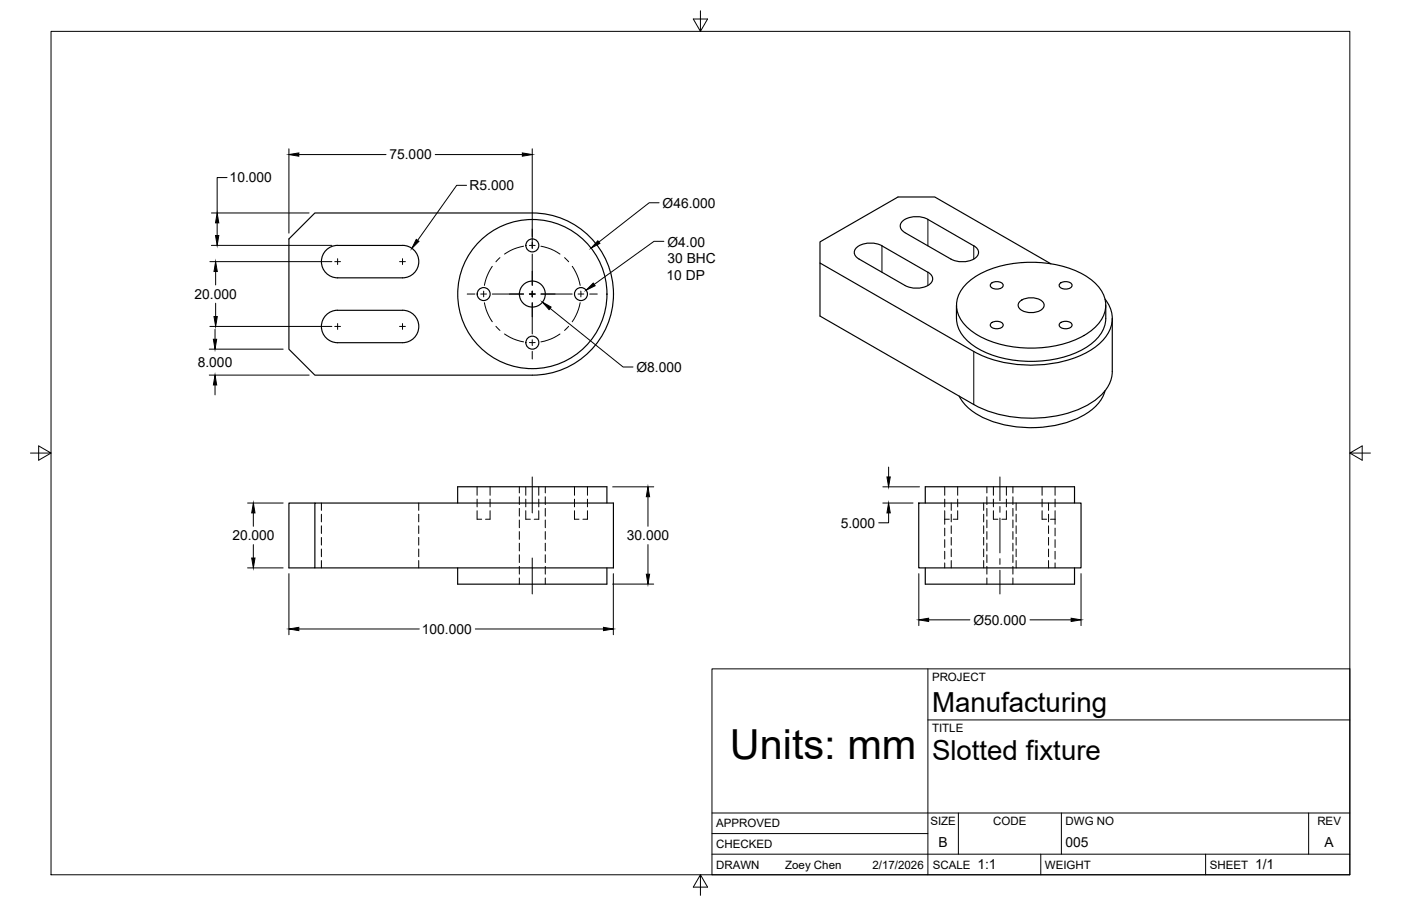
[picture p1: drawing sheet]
<svg xmlns="http://www.w3.org/2000/svg" width="432mm" height="279mm" viewBox="0 0 432 279" stroke-linecap="round" stroke-linejoin="round" font-family="sans-serif">
<!-- layer: Hidden -->
<g fill="none" stroke="#000" stroke-width=".31">
<path d="M99.1 155.1v2.3M99.1 158.6v2.4M129.1 155.1v2.3M129.1 158.6v2.4M147 157.5v2.6h1.5M147 150.1v2.6M147 153.9v2.4M151 157.5v2.6h-1.4M151 150.1v2.6M151 153.9v2.4M160.1 150.1v1.9M160.1 153.2v2.4"/>
<path d="M160.1 156.8v2.4M162.1 157.5v2.6h1.4M162.1 150.1v2.6M162.1 153.9v2.4M166.1 157.5v2.6h-1.4M166.1 150.1v2.6M166.1 153.9v2.4M168.1 150.1v1.9M168.1 153.2v2.4M168.1 156.8v2.4M177.1 157.5v2.6h1.4M177.1 150.1v2.6"/>
<path d="M177.1 153.9v2.4M181.1 157.5v2.6h-1.4M181.1 150.1v2.6M181.1 153.9v2.4M291.2 150.1v2.6M291.2 153.9v2.4M291.2 157.5v4.2M293.2 155.1v2.3M293.2 158.6v2.4M295.2 157.5v2.6h-1.4M295.2 150.1v2.6M295.2 153.9v2.4"/>
<path d="M303.2 155.1v2.3M303.2 158.6v2.4M304.2 150.1v1.9M304.2 153.2v2.4M304.2 156.8v2.4M306.2 157.5v2.6h1.4M306.2 150.1v2.6M306.2 153.9v2.4M310.2 157.5v2.6h-1.4M310.2 150.1v2.6M310.2 153.9v2.4M312.2 150.1v1.9"/>
<path d="M312.2 153.2v2.4M312.2 156.8v2.4M313.2 155.1v2.3M313.2 158.6v2.4M321.2 157.5v2.6h1.4M321.2 150.1v2.6M321.2 153.9v2.4M323.2 155.1v2.3M323.2 158.6v2.4M325.2 150.1v2.6M325.2 153.9v2.4M325.2 157.5v4.2"/>
<path d="M99.1 162.2v2.3M99.1 165.7v2.4M99.1 169.3v2.4M99.1 172.9v2.2M129.1 162.2v2.3M129.1 165.7v2.4M129.1 169.3v2.4M129.1 172.9v2.2M160.1 160.4v2.4M160.1 163.9v2.4M160.1 167.5v2.4M160.1 171.1v2.4"/>
<path d="M160.1 174.7v2.4M160.1 178.2v1.9M168.1 160.4v2.4M168.1 163.9v2.4M168.1 167.5v2.4M168.1 171.1v2.4M168.1 174.7v2.4M168.1 178.2v1.9M291.2 160.1h1.4M291.2 162.9v2.3M291.2 166.4v2.4M291.2 170v2.4"/>
<path d="M291.2 173.6v1.5M293.2 162.2v2.3M293.2 165.7v2.4M293.2 169.3v2.4M293.2 172.9v2.2M303.2 162.2v2.3M303.2 165.7v2.4M303.2 169.3v2.4M303.2 172.9v2.2M304.2 160.4v2.4M304.2 163.9v2.4M304.2 167.5v2.4"/>
<path d="M304.2 171.1v2.4M304.2 174.7v2.4M304.2 178.2v1.9M312.2 160.4v2.4M312.2 163.9v2.4M312.2 167.5v2.4M312.2 171.1v2.4M312.2 174.7v2.4M312.2 178.2v1.9M313.2 162.2v2.3M313.2 165.7v2.4M313.2 169.3v2.4"/>
<path d="M313.2 172.9v2.2M323.2 162.2v2.3M323.2 165.7v2.4M323.2 169.3v2.4M323.2 172.9v2.2M323.8 160.1h1.4M325.2 162.9v2.3M325.2 166.4v2.4M325.2 170v2.4M325.2 173.6v1.5"/>
</g>
<!-- layer: Visible -->
<g fill="none" stroke="#000" stroke-width=".36">
<path d="M89 73.7l8-8h67.1a25 25 0 0 1 25 25 25 25 0 0 1-25 25h-67.1l-8-8zM104.1 75.7h20a5 5 0 0 1 5 5 5 5 0 0 1-5 5h-20M104.1 75.7a5 5 0 0 0-5 5 5 5 0 0 0 5 5M278.3 68.1a7.5 7.5 0 0 1 7.7-.4l14.1 8.1a2.16 2.16 0 0 1 1.5 2 2.16 2.16 0 0 1-1.5 2.1 7.8 7.8 0 0 1-7 0l-14.2-8.2a2.1 2.1 0 0 1-.6-3.6zM104.1 95.7h20a5 5 0 0 1 5 5 5 5 0 0 1-5 5h-20M104.1 95.7a5 5 0 0 0-5 5 5 5 0 0 0 5 5M252.7 81.1v-6.5l24.1-13.9h11.3l35.8 20.6M286 83.9a2.16 2.16 0 0 1 1.5 2.1 2.16 2.16 0 0 1-1.5 2 7.8 7.8 0 0 1-7.1 0l-14.1-8.1a2.16 2.16 0 0 1-1.5-2.1 2.16 2.16 0 0 1 1.5-2 7.8 7.8 0 0 1 7 0l14.2 8.2M294.8 94.1v4.1M294.8 98.2a11.1 11.1 0 0 0 6 8.9 35.6 35.6 0 0 0 34 0 11.1 11.1 0 0 0 6-8.9M297.6 87.8a27.3 27.3 0 0 1 18.2-6.9 31.4 31.4 0 0 1 21.1 5.8 8.8 8.8 0 0 1 2 12.7 23.7 23.7 0 0 1-15.3 7.5 34.7 34.7 0 0 1-23.5-4.4 10 10 0 0 1-5.1-10.2 10 10 0 0 1 2.6-4.5zM305.4 87.5a2.63 2.63 0 0 1 3.8 .3 1.79 1.79 0 0 1-2.5 1.3 1.15 1.15 0 0 1-1.2-.4 1.15 1.15 0 0 1-.1-1.2z"/>
<path d="M305.4 99.7a2.63 2.63 0 0 1 3.8 .4 1.79 1.79 0 0 1-2.5 1.3 1.15 1.15 0 0 1-1.2-.5 1.15 1.15 0 0 1-.1-1.2zM314.4 92.9a5.6 5.6 0 0 1 7.2 .5 1.93 1.93 0 0 1-1.6 2.6 5.6 5.6 0 0 1-6-1.1 1.49 1.49 0 0 1 .4-2zM326.6 87.5a2.63 2.63 0 0 1 3.8 .3 1.79 1.79 0 0 1-2.5 1.3 1.15 1.15 0 0 1-1.1-.4 1.15 1.15 0 0 1-.2-1.2zM326.6 99.7a2.63 2.63 0 0 1 3.8 .4 1.79 1.79 0 0 1-2.5 1.3 1.15 1.15 0 0 1-1.1-.5 1.15 1.15 0 0 1-.2-1.2zM340.6 92.3a9.3 9.3 0 0 1-1.2 13.1 31.1 31.1 0 0 1-20 7.2 37.4 37.4 0 0 1-19.3-4.2l-47.4-27.3v16.4l47.4 27.2a39.2 39.2 0 0 0 35.4 0 12.5 12.5 0 0 0 7.3-10.1v-16.4M340.8 94.1v4.1M340.6 120.5a13.8 13.8 0 0 1-8.6 8.6 36.5 36.5 0 0 1-30.5-1.1 14.1 14.1 0 0 1-5.9-5.9M97 155.1h-8v20h8v-20h92.1v20h-92.1M141.1 155.1v-5h45.9v5M283.2 155.1h50v20h-50zM285.2 155.1v-5h46v5M141.1 175.1v5h45.9v-5"/>
<path d="M285.2 175.1v5h46v-5"/>
<circle cx="164.1" cy="75.7" r="2"/>
<circle cx="149.1" cy="90.7" r="2"/>
<circle cx="164.1" cy="90.7" r="23"/>
<circle cx="164.1" cy="90.7" r="4"/>
<circle cx="179.1" cy="90.7" r="2"/>
<circle cx="164.1" cy="105.7" r="2"/>
</g>
<!-- layer: Visible Narrow -->
<path d="M271.8 75.8v8.2M286 67.7v8.1M300.1 75.8v4.1M286 84v4M300.1 108.4v16.4" fill="none" stroke="#000" stroke-width=".31"/>
<!-- layer: Border -->
<path d="M15.7 9.7h400.3v260.1h-400.3zM215.9 3.3v6.4l-2.2-3.8h4.4l-2.2 3.8M9.4 139.7h6.3l-3.8-2.2v4.4l3.8-2.2M416 139.7l3.8 2.2v-4.4l-3.8 2.2h6.4M215.9 269.8l2.2 3.8h-4.4l2.2-3.8v6.3" fill="none" stroke="#000" stroke-width=".31"/>
<!-- layer: Titleblock -->
<path d="M219.4 206.3h196.6v63.5h-196.6zM286 206.3v63.5M286 222h130M219.4 257.1h66.6M219.4 250.7h196.6M295.4 250.7v12.7M327.1 250.7v12.7M403.3 250.7v12.7M219.4 263.4h196.6M320.8 263.4v6.4M371.6 263.4v6.4" fill="none" stroke="#000" stroke-width=".31"/>
<!-- layer: Smart Centers -->
<g fill="none" stroke="#000" stroke-width=".31">
<path d="M104.1 79.8v1.8M124.1 79.8v1.8M154.1 79.5l-1.3 1.2M161.4 75.9l-3.1 .9-2.8 1.6M163.2 75.7h1.7M164 70.6v2.4M164 74.8v1.8M164 78.4v9.6M166.7 75.9l3.1 .9 2.8 1.6M174 79.5l1.3 1.2M103.2 80.7h1.7M104.1 99.8v1.8"/>
<path d="M123.1 80.7h1.8M124.1 99.8v1.8M144 90.7h2.4M148.2 90.7h1.7M149.1 89.8v1.8M149.3 93.3l.9 3.1 1.5 2.8M151.7 82.1l-1.5 2.8-.9 3.1M151.7 90.7h9.7M163.2 90.7h1.8M164 89.8v1.8M164 93.4v9.6M166.7 90.7h9.7"/>
<path d="M176.4 82.1l1.5 2.8 .9 3.1M178.2 90.7h1.7M178.8 93.3l-.9 3.1-1.5 2.8M179 89.8v1.8M181.7 90.7h2.4M103.2 100.7h1.7M123.1 100.7h1.8M152.8 100.6l1.3 1.3M155.5 103l2.8 1.5 3.1 .9M163.2 105.6h1.7M164 104.8v1.8M164 108.4v2.3"/>
<path d="M172.6 103l-2.8 1.5-3.1 .9M175.3 100.6l-1.3 1.3M164 147.1v11.1M308.2 147.1v7.3M308.2 156.2v1.8M308.2 159.8v10.7M164 172.1v11.1M308.2 172.3v1.8M308.2 175.9v7.3"/>
</g>
<!-- layer: FD_Dimensions -->
<g fill="none" stroke="#000" stroke-width=".31">
<path d="M70 54.8h-3.1v10.9M89 45.9v26M92.1 47.7h26.9M134.1 47.7h26.9M143.8 57.2h-3l-12.1 16.9M164 45.9v30.7M65.2 75.7h37.1M65.2 65.7h30.1M66.9 68.7v3.9M203.1 62.5h-3l-15.5 12.2M64.7 80.7h37.6M66.5 83.7v4.2"/>
<path d="M66.5 93.5v4.1M169.5 95.1l22.5 18.1h3.1M64.5 107.7h22.8M64.5 115.7h30.8M64.7 100.7h37.6M66.3 101.6v3M66.3 118.7v3.1M76.3 155.1h11M78.1 158.2v4.1M188.8 150.1h12.7M199.7 153.2v9.1M272.1 150.1h11.3"/>
<path d="M272.1 155.1h9.3M273.9 158.2v3h-3.1M273.9 144v3.1M76.3 175.1h11M78.1 168v4.1M89 176.9v18.8M189 176.9v18.8M199.7 168v9.1M283.2 176.9v16M333.2 176.9v16M92.1 194h37.1M146.5 194h39.5"/>
<path d="M188.8 180.1h12.7M286.2 191.2h12.7M317.4 191.2h12.7"/>
</g>
<g fill="#000" stroke="#000" stroke-width=".31">
<path d="M89 47.7l3.1-.5v1zM161 47.2l3 .5-3 .5zM66.4 72.6h1l-.5 3.1zM66.9 65.7l.5 3h-1zM128.3 73.8l.8 .6-2.2 2.2zM184.3 74.3l.6 .8-2.7 1.4zM66.5 80.7l.5 3h-1zM66 97.6h1l-.5 3.1zM167.2 93.2l2.7 1.5-.7 .8zM65.8 104.6h1l-.5 3.1zM66.3 115.7l.5 3h-1zM78.1 155.1l.5 3.1h-1z"/>
<path d="M199.7 150.1l.5 3.1h-1zM273.4 147.1h1l-.5 3zM273.9 155.1l.5 3.1h-1zM77.6 172.1h1l-.5 3zM199.2 177.1h1l-.5 3zM89 194l3.1-.5v1zM186 193.5l3 .5-3 .5zM283.2 191.2l3-.6v1.1zM330.1 190.6l3.1 .6-3.1 .5z"/>
</g>
<!-- layer: Leaders -->
<path d="M182.8 87.3l.6 .8-2.7 1.4z" fill="#000" stroke="#000" stroke-width=".31"/>
<path d="M204.6 74.4h-3l-18.5 13.3" fill="none" stroke="#000" stroke-width=".31"/>
<text font-size="12.8" x="225" y="233.9">Units: mm</text>
<g font-size="8.5">
<text x="287.3" y="219.5">Manufacturing</text>
<text x="287.3" y="234.5">Slotted fixture</text>
</g>
<g font-size="4.3">
<text x="120" y="49.2">75.000</text>
<text x="70.8" y="56.2">10.000</text>
<text x="144.7" y="58.7">R5.000</text>
<text x="204.2" y="64">Ø46.000</text>
<text x="205.7" y="76">Ø4.00</text>
<text x="205.7" y="81.2">30 BHC</text>
<text x="205.4" y="86.3">10 DP</text>
<text x="60" y="92.2">20.000</text>
<text x="61" y="113.2">8.000</text>
<text x="196.2" y="114.6">Ø8.000</text>
<text x="71.6" y="166.6">20.000</text>
<text x="193.2" y="166.6">30.000</text>
<text x="259.1" y="162.7">5.000</text>
<text x="130" y="195.5">100.000</text>
<text x="300" y="192.6">Ø50.000</text>
<text x="289.3" y="261.2">B</text>
<text x="328.4" y="261.2">005</text>
<text x="408.2" y="261.2">A</text>
<text x="301.2" y="268.1">1:1</text>
<text x="386.8" y="268.1">1/1</text>
</g>
<g font-size="3.5">
<text x="287.3" y="210.1">PROJECT</text>
<text x="287.3" y="225.8">TITLE</text>
<text x="220.7" y="255.2">APPROVED</text>
<text x="286.7" y="254.5">SIZE</text>
<text x="306.1" y="254.5">CODE</text>
<text x="328.4" y="254.5">DWG NO</text>
<text x="406" y="254.5">REV</text>
<text x="220.7" y="261.5">CHECKED</text>
<text x="220.7" y="267.9">DRAWN</text>
<text x="242" y="267.9">Zoey Chen</text>
<text x="268.9" y="267.9">2/17/2026</text>
<text x="287.5" y="267.9">SCALE</text>
<text x="322.1" y="267.9">WEIGHT</text>
<text x="372.9" y="267.9">SHEET</text>
</g>
</svg>
